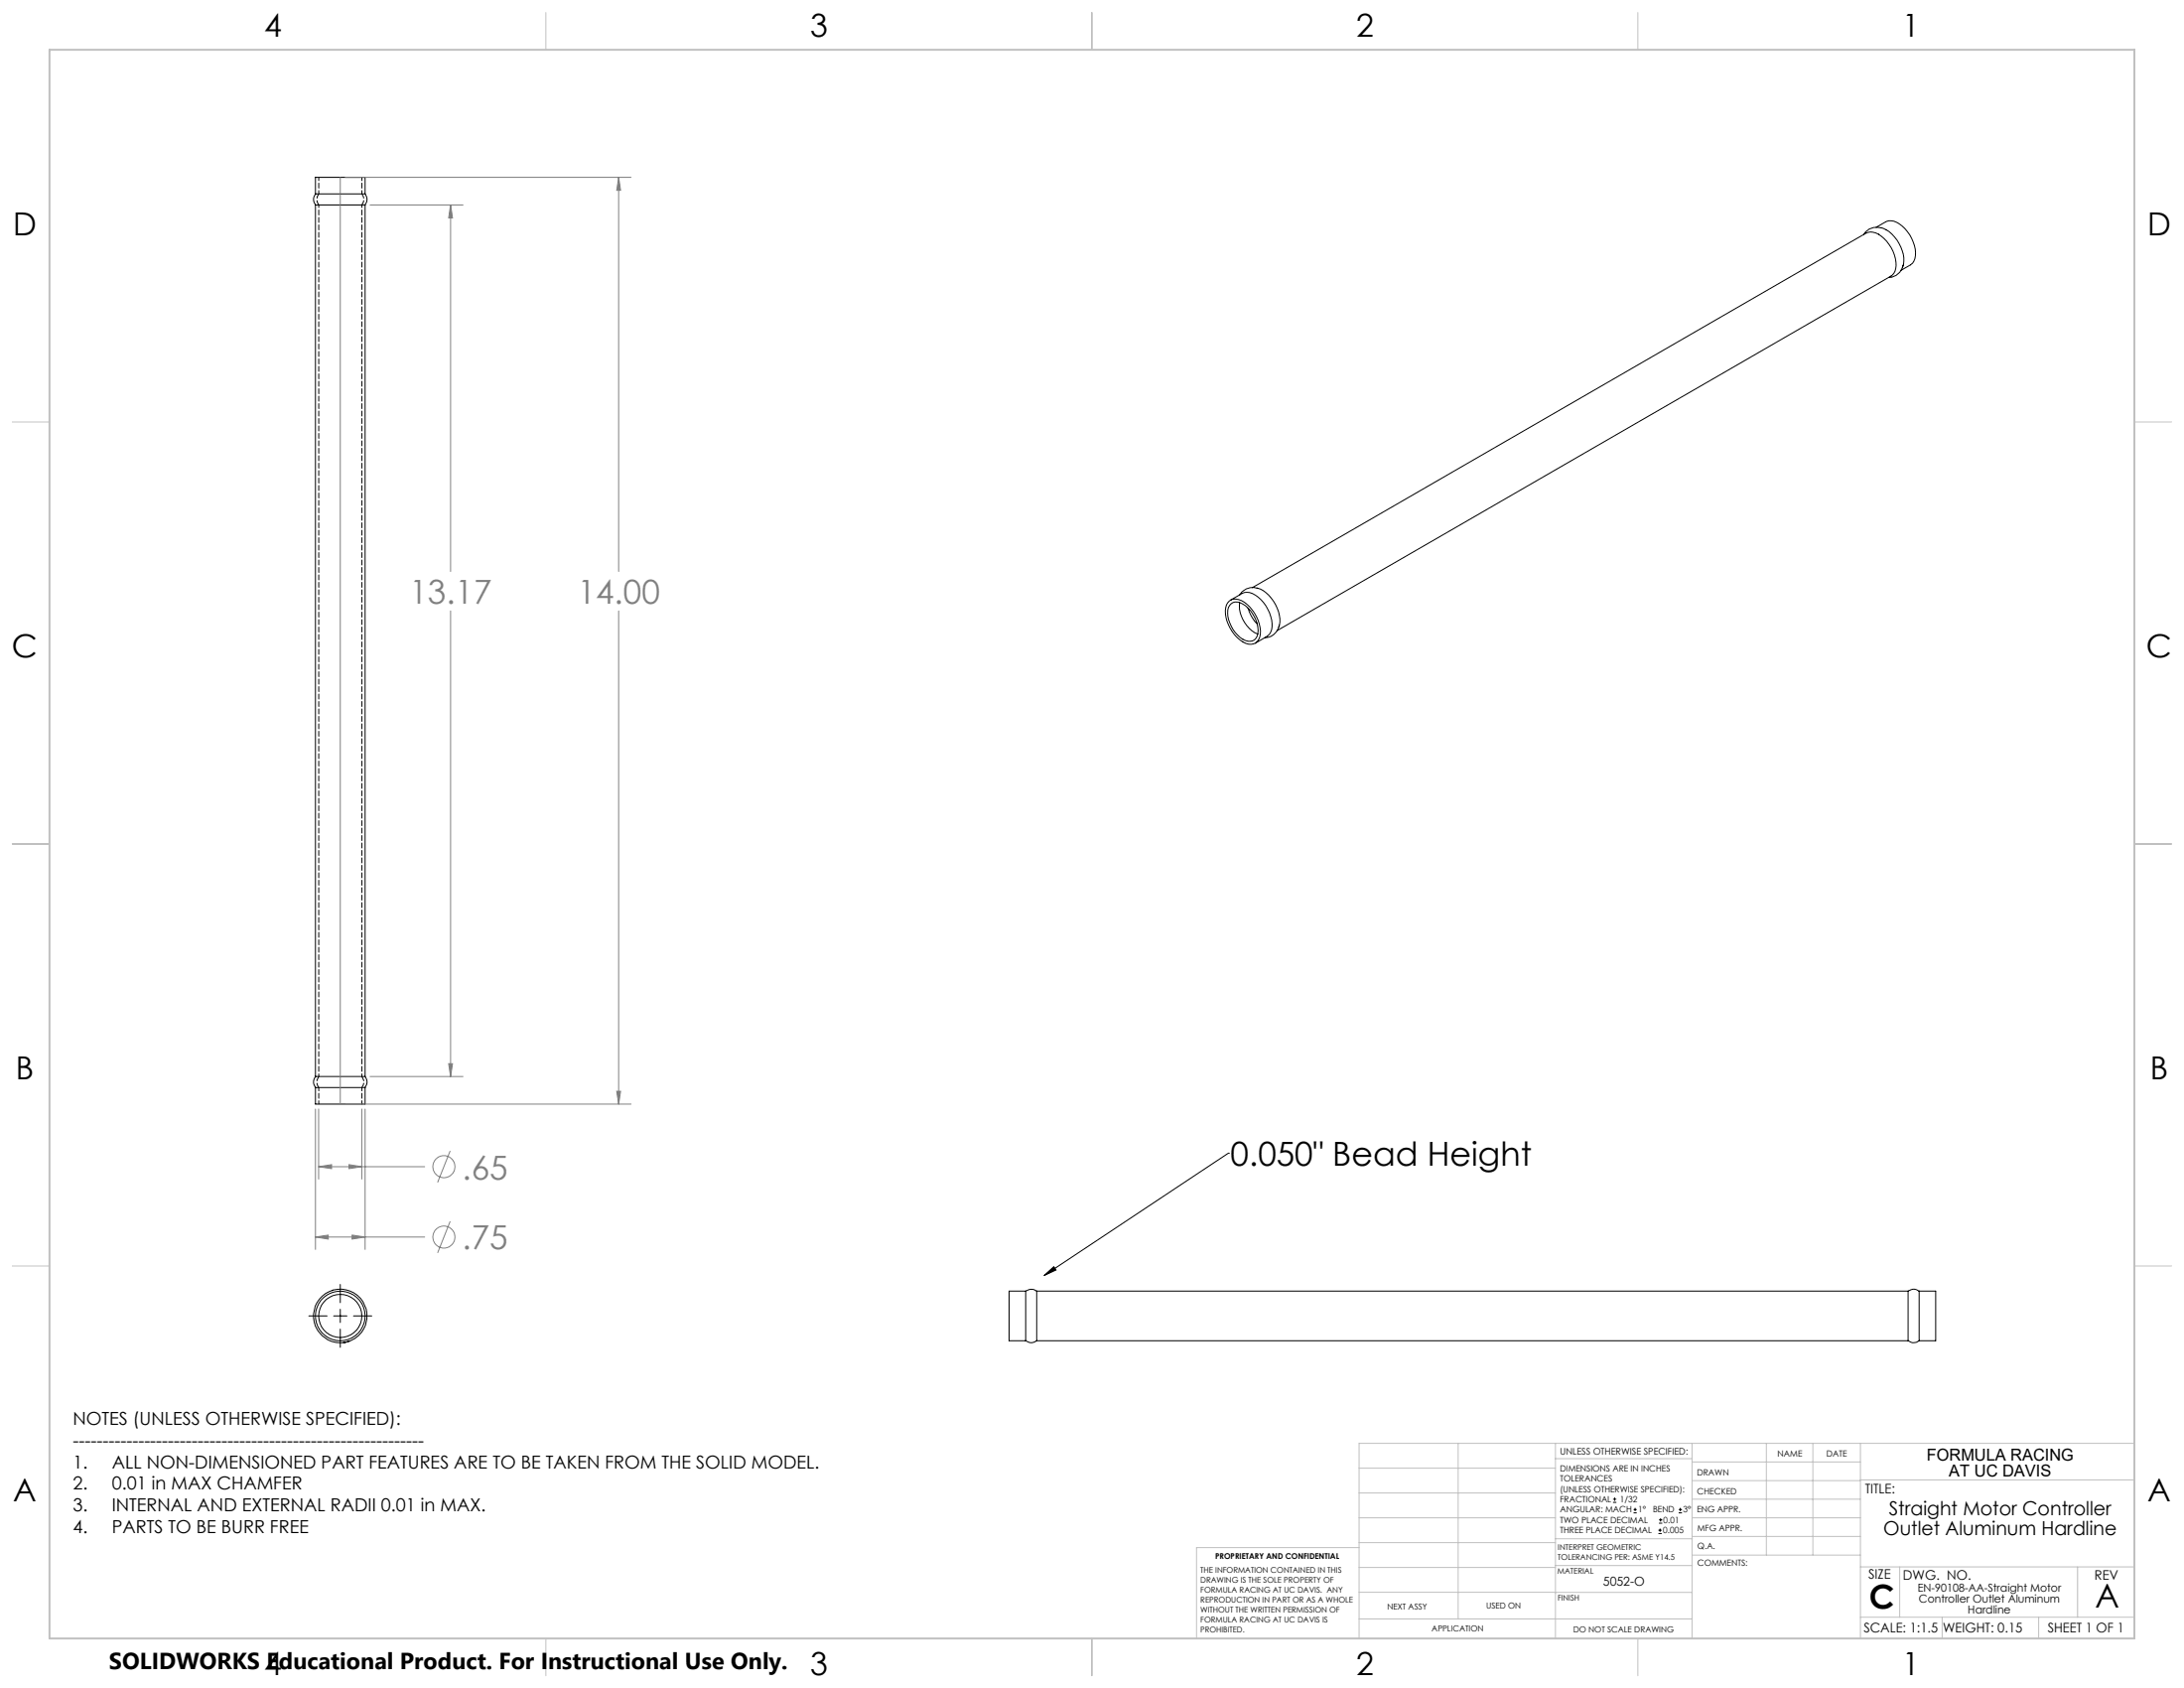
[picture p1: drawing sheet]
<svg xmlns="http://www.w3.org/2000/svg" width="559mm" height="432mm" viewBox="0 0 559 432" stroke-linecap="round" stroke-linejoin="round" font-family="sans-serif">
<g fill="none" stroke="#000" stroke-width=".25">
<path d="M80.7 49.6a2.26 2.26 0 0 0 0 2.8M80.7 49.6h12.7M80.7 52.4h12.7M80.7 49.6v-4.2h12.7v4.2M80.7 52.4v223M93.4 49.6a2.26 2.26 0 0 1 0 2.8M93.4 52.4v223M480.1 58.1l2.4-1.3a3.7 3.7 0 0 1 4.2 1.1 9.3 9.3 0 0 1 3.2 8.3 2.39 2.39 0 0 1-1.1 1.6l-2.4 1.3M481.4 58.3a9.1 9.1 0 0 1 5.6 9.3l-.2 .7M481.5 58.3a4 4 0 0 0-4.6 1.7M487 67.8a3.9 3.9 0 0 1-3.8 3.2M314.5 153.7a3.5 3.5 0 0 1 4.6 .9 9.2 9.2 0 0 1 3.2 8.3 2.67 2.67 0 0 1-4.3 1.3 9.7 9.7 0 0 1-4.4-8.8l.2-.6z"/>
<path d="M314.8 153.5l3-1.7a3.6 3.6 0 0 1 4.1 1 9.3 9.3 0 0 1 3.5 8.2 2.71 2.71 0 0 1-1.2 1.8l-3 1.7M315 154.4a2.98 2.98 0 0 1 3.7 .6 7.9 7.9 0 0 1 3 7.7 2.28 2.28 0 0 1-3.7 .8 8.6 8.6 0 0 1-3.9-7.5l.2-.6zM317.2 154.1a8 8 0 0 0 4.6 8.1M319.3 155.5l1.2 2.7 1.2 1.4M320.4 150.3l157.1-90.7a4 4 0 0 1 4.6 1.4 8.8 8.8 0 0 1 2.8 8.4l-1.1 1.2-157.1 90.7M321.6 150.4a9.2 9.2 0 0 1 5.9 8.7l-.3 1.3M321.9 150.5a3.9 3.9 0 0 0-4.7 1.7M327.3 159.9a3.9 3.9 0 0 1-3.7 3.2M80.7 275.4l-.4 .9a2.15 2.15 0 0 0 .4 1.9M80.7 278.2h12.7M80.7 275.4h12.7M80.7 278.2v4.2h12.7v-4.2"/>
<path d="M93.4 275.4l.4 .9a2.15 2.15 0 0 1-.4 1.9M314.3 295h.1M314.3 295l-47.1 31.3M79 336.6h4.7M85.2 330l-.2 .1M85.4 336.6h3.4M87.1 328.6v4.6M87.1 334.9v3.4M90.5 336.6h4.6M262.4 330.3a2.37 2.37 0 0 1 2.9 0M262.4 330.3v12.7M262.4 330.3h-4.2v12.7h4.2"/>
<path d="M265.3 330.3v12.7M265.3 330.3h222.9M267.2 326.3l2.4-2.3 .6 .9zM488.2 330.3l1.1-.5a2.19 2.19 0 0 1 1.7 .5M488.2 330.3v12.7M491 330.3v12.7M491 330.3h4.3v12.7h-4.3M87.1 340v4.7M89.5 343l-1.6 .4M262.4 343a2.24 2.24 0 0 0 2.9 0M265.3 343h222.9M488.2 343a2.26 2.26 0 0 0 2.8 0"/>
<path d="M412.7 384.3h.9M412.7 383.5h.9M413.1 383.1v.8M418 387h.8M418 386.2h.8M418.4 385.7v.9M424.3 392.3h.9M424.3 391.4h.9M424.5 389.6h.8M424.5 388.8h.8M424.7 391v.9M424.9 388.4v.8"/>
<path d="M429.5 387h.9M429.5 386.2h.9M429.9 385.7v.9"/>
<circle cx="87" cy="336.6" r="5.5"/>
<circle cx="87.1" cy="336.6" r="6.9"/>
<circle cx="87.1" cy="336.6" r="6.4"/>
</g>
<path d="M81.6 49.6a2.21 2.21 0 0 0 0 2.8M92.6 52.4a2.21 2.21 0 0 0 0-2.8M81.6 275.4a2.23 2.23 0 0 0 0 2.8M92.6 278.2a2.23 2.23 0 0 0 0-2.8" fill="none" stroke="#000" stroke-width=".25" stroke-dasharray="1.3 .6" stroke-dashoffset=".1"/>
<path d="M81.6 52.4v223M92.6 275.4v-223" fill="none" stroke="#000" stroke-width=".25" stroke-dasharray="1.3 .6" stroke-dashoffset=".6"/>
<path d="M81.6 45.4v4.2M92.6 49.6v-4.2M81.6 278.2v4.2M92.6 282.4v-4.2" fill="none" stroke="#000" stroke-width=".25" stroke-dasharray="1.3 .6" stroke-dashoffset=".4"/>
<g fill="none" stroke="#808080" stroke-width=".25">
<path d="M87.1 45.4v237M88.3 45.4h73.2M94.7 52.4h23.8M115.3 52.4l.5 3.3h-1zM115.3 52.4v93.8M158.3 45.4l.5 3.3h-1zM158.3 45.4v100.8M115.3 156.3v119.1M158.3 156.3v126.1M94.7 275.4h23.8M114.8 272.1h1l-.5 3.3zM157.8 279.2h1l-.5 3.2z"/>
<path d="M80.7 283.7v35.9M81.5 298.5l3.3-.6v1zM81.5 283.7v17.9M81.5 298.5h27.2M88.3 282.4h73.2M89.3 297.9l3.3 .6-3.3 .4zM92.6 283.7v17.9M93.4 283.7v35.9M115.2 294.4l-3.2 8.1M80.7 316.4l3.3-.5v1.1zM80.7 316.4h28M90.1 315.9l3.3 .5-3.3 .6z"/>
<path d="M115.2 312.4l-3.2 8.1"/>
<circle cx="113.6" cy="298.4" r="2.83"/>
<circle cx="113.6" cy="316.4" r="2.82"/>
</g>
<g fill="none" stroke="#c0c0c0" stroke-width=".25">
<path d="M139.7 3.2v9.5M279.4 3.2v9.5M419.1 3.2v9.5M3.1 107.9h9.6M546.1 107.9h9.5M3.1 215.9h9.6M546.1 215.9h9.5M3.1 323.8h9.6M546.1 323.8h9.5M347.7 375.6h50.3M373.1 369.2v44.9M398 369.2v49.9"/>
<path d="M398 373.1h34.9M432.9 369.2v49.9M432.9 378.7h43.1M432.9 374h43.1M451.9 369.2v28.6M463.8 369.2v28.6M476 369.2v49.9M476 378.6h70.1M546.1 369.2h-198.4v49.9M347.7 394.6h50.3M347.7 388.3h50.3M347.7 381.9h50.3"/>
<path d="M347.7 395.9h-41.6v23.2M398 393.6h35M432.9 383.5h43.1M432.9 388.3h43.1M432.9 393h43.1M433 397.8h43M139.7 419.1v9.6M279.4 419.1v9.6M347.7 414.1h85.2M347.7 401h50.3M347.7 407.3h50.3M398 407.4h34.9"/>
<path d="M398 400.5h35M419.1 419.1v9.6M476 413.7h70.1M476 400.8h70.1M486.1 400.8v12.9M496.9 413.7v5.4M521.6 413.7v5.4M531.6 400.8v12.9"/>
</g>
<path d="M12.7 12.7h533.4v406.4h-533.4z" fill="none" stroke="#c0c0c0" stroke-width=".5"/>
<path d="M267.2 326.3l2.4-2.3 .6 .9z" fill="#000"/>
<path d="M114.8 272.1h1l-.5 3.3zM115.3 52.4l.5 3.3h-1zM158.3 45.4l.5 3.3h-1zM157.8 279.2h1l-.5 3.2zM81.5 298.5l3.3-.6v1zM89.3 297.9l3.3 .6-3.3 .4zM80.7 316.4l3.3-.5v1.1zM90.1 315.9l3.3 .5-3.3 .6z" fill="#808080"/>
<g font-size="8.5" fill="#808080">
<text x="104.7" y="154.4">13.17</text>
<text x="147.8" y="154.4">14.00</text>
<text x="118.3" y="301.6">.65</text>
<text x="118.3" y="319.6">.75</text>
</g>
<g font-size="8.5">
<text x="314.9" y="298.3">0.050&quot; Bead Height</text>
<text x="478.3" y="411.4">C</text>
<text x="536.1" y="411.3">A</text>
</g>
<g font-size="8.1">
<text x="67.6" y="9.3">4</text>
<text x="207.3" y="9.3">3</text>
<text x="347" y="9.3">2</text>
<text x="486.7" y="9.3">1</text>
<text x="3.3" y="60.1">D</text>
<text x="549.4" y="60.1">D</text>
<text x="3" y="168">C</text>
<text x="549.1" y="168">C</text>
<text x="4" y="276">B</text>
<text x="550.1" y="276">B</text>
<text x="3.3" y="383.9">A</text>
<text x="549.4" y="383.9">A</text>
<text x="67.6" y="428.4">4</text>
<text x="207.3" y="428.4">3</text>
<text x="347" y="428.4">2</text>
<text x="486.7" y="428.4">1</text>
</g>
<text font-size="5.9" x="27.9" y="427">SOLIDWORKS Educational Product. For Instructional Use Only.</text>
<g font-size="4.9">
<text x="483.3" y="387.7">Straight Motor Controller</text>
<text x="481.9" y="392.6">Outlet Aluminum Hardline</text>
</g>
<g font-size="4.6">
<text x="18.6" y="364.4">NOTES (UNLESS OTHERWISE SPECIFIED):</text>
<text x="18.6" y="370">-----------------------------------------------------------</text>
<text x="18.6" y="375.5">1.</text>
<text x="28.7" y="375.5">ALL NON-DIMENSIONED PART FEATURES ARE TO BE TAKEN FROM THE SOLID MODEL.</text>
<text x="18.6" y="381.1">2.</text>
<text x="28.7" y="381.1">0.01 in MAX CHAMFER</text>
<text x="18.6" y="386.7">3.</text>
<text x="28.7" y="386.7">INTERNAL AND EXTERNAL RADII 0.01 in MAX.</text>
<text x="18.6" y="392.3">4.</text>
<text x="28.7" y="392.3">PARTS TO BE BURR FREE</text>
</g>
<g font-size="4.2">
<text x="493" y="373.5">FORMULA RACING</text>
<text x="498.7" y="377.8">AT UC DAVIS</text>
</g>
<g font-size="3.4">
<text x="477.2" y="381.9">TITLE:</text>
<text x="478.1" y="404">SIZE</text>
<text x="486.9" y="404">DWG. NO.</text>
<text x="535.9" y="404.1">REV</text>
<text x="476.9" y="417.7">SCALE: 1:1.5</text>
<text x="497.1" y="417.7">WEIGHT: 0.15</text>
<text x="523.9" y="417.6">SHEET 1 OF 1</text>
</g>
<text font-size="3.2" x="410.2" y="405.7">5052-O</text>
<g font-size="2.8">
<text x="490.7" y="407.2">EN-90108-AA-Straight Motor</text>
<text x="490.9" y="410">Controller Outlet Aluminum</text>
<text x="503.5" y="412.9">Hardline</text>
</g>
<text font-size="2.4" x="399.2" y="372.1">UNLESS OTHERWISE SPECIFIED:</text>
<g font-size="2.2">
<text x="399.2" y="376.4">DIMENSIONS ARE IN INCHES</text>
<text x="434.2" y="377.3">DRAWN</text>
<text x="454.8" y="372.5">NAME</text>
<text x="467.3" y="372.6">DATE</text>
<text x="399.2" y="379">TOLERANCES</text>
<text x="399.2" y="381.7">(UNLESS OTHERWISE SPECIFIED):</text>
<text x="434.3" y="382.2">CHECKED</text>
<text x="399.2" y="389.6">TWO PLACE DECIMAL</text>
<text x="399.2" y="384.3">FRACTIONAL</text>
<text x="399.2" y="387">ANGULAR: MACH</text>
<text x="414.5" y="384.3">1/32</text>
<text x="419.1" y="387">1°</text>
<text x="422.9" y="387">BEND</text>
<text x="425.6" y="389.6">0.01</text>
<text x="430.6" y="387">3°</text>
<text x="434.2" y="386.9">ENG APPR.</text>
<text x="399.2" y="392.3">THREE PLACE DECIMAL</text>
<text x="425.5" y="392.3">0.005</text>
<text x="434.3" y="391.6">MFG APPR.</text>
<text x="434.3" y="396.3">Q.A.</text>
<text x="434.3" y="400.5">COMMENTS:</text>
</g>
<g font-size="2.1">
<text x="354.9" y="411.6">NEXT ASSY</text>
<text x="380.3" y="411.6">USED ON</text>
<text x="366.3" y="417.4">APPLICATION</text>
<text x="402.5" y="417.5">DO NOT SCALE DRAWING</text>
</g>
<g font-size="2">
<text x="310.9" y="398.8">PROPRIETARY AND CONFIDENTIAL</text>
<text x="398.6" y="396.5">INTERPRET GEOMETRIC</text>
<text x="398.6" y="399">TOLERANCING PER: ASME Y14.5</text>
<text x="307.2" y="402.4">THE INFORMATION CONTAINED IN THIS</text>
<text x="307.2" y="404.9">DRAWING IS THE SOLE PROPERTY OF</text>
<text x="307.2" y="407.5">FORMULA RACING AT UC DAVIS. ANY</text>
<text x="398.5" y="402.6">MATERIAL</text>
<text x="307.2" y="410">REPRODUCTION IN PART OR AS A WHOLE</text>
<text x="307.2" y="412.5">WITHOUT THE WRITTEN PERMISSION OF</text>
<text x="398.5" y="409.4">FINISH</text>
<text x="307.2" y="415">FORMULA RACING AT UC DAVIS IS</text>
<text x="307.2" y="417.6">PROHIBITED.</text>
</g>
</svg>
